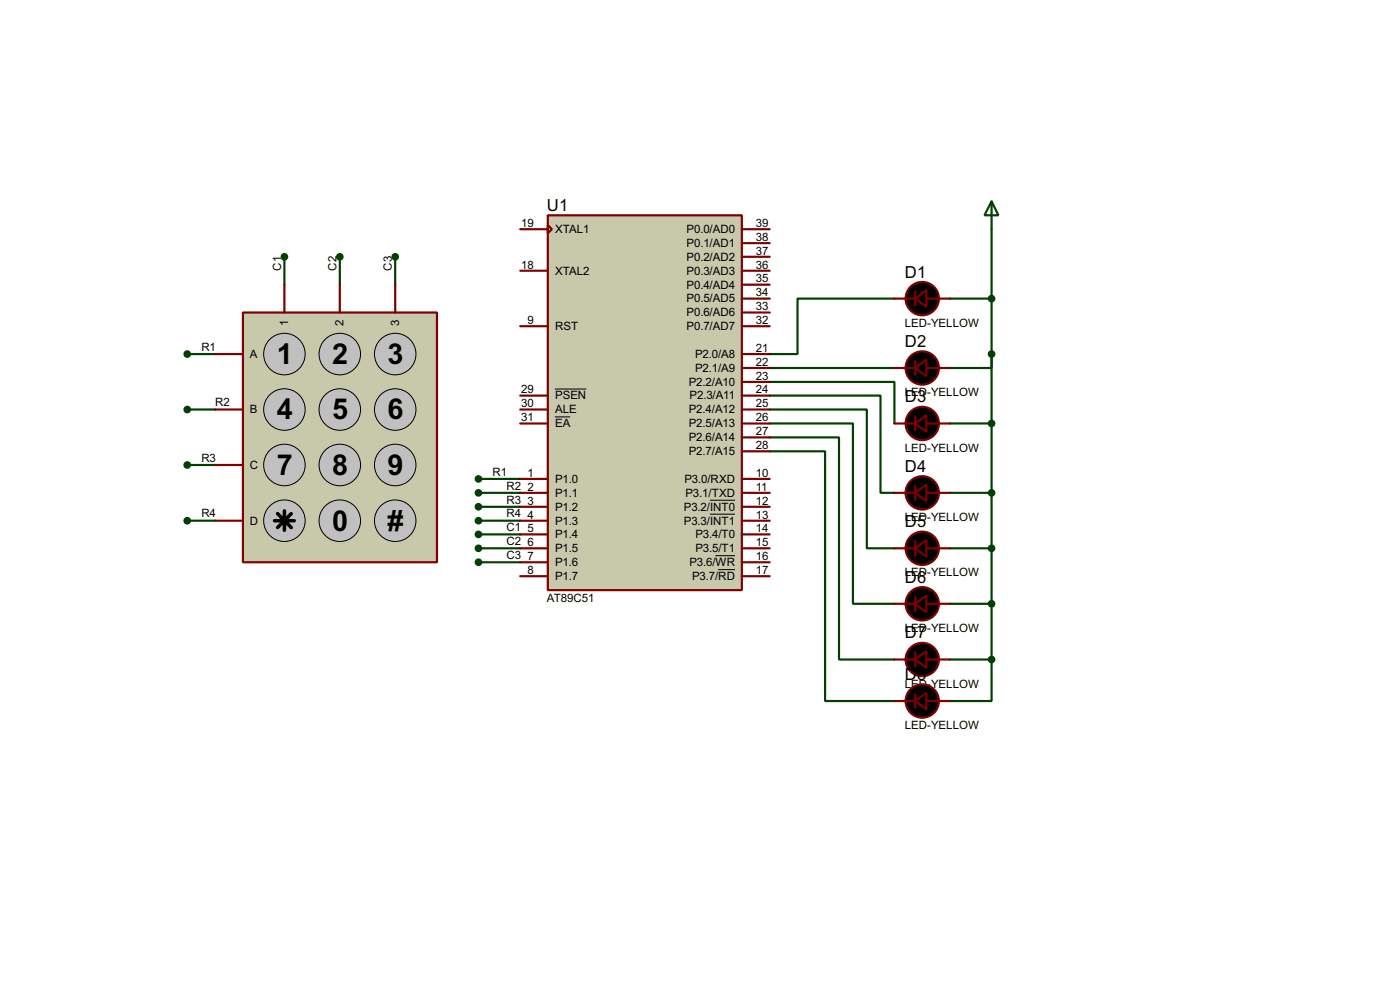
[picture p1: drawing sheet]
<svg xmlns="http://www.w3.org/2000/svg" width="256mm" height="180mm" viewBox="0 0 256 180" stroke-linecap="round" stroke-linejoin="round" font-family="sans-serif">
<g fill="none" stroke="#004000" stroke-width=".4">
<path d="M52.1 47v5.1M62.3 47v5.1M72.4 47v5.1M163.9 54.7h-17.8v10.1h-5.1M174 54.7h7.7M181.7 42v78.7M34.3 64.8h5.1M34.3 75h5.1M141 69.9h22.9v7.6M141 72.4h20.3v17.8h2.6M141 75h17.8v25.4h5.1M141 77.5h15.3v33h7.6"/>
<path d="M141 67.4h22.9M174 77.5h7.7M181.7 64.8v2.6h-7.7M34.3 85.1h5.1M34.3 95.3h5.1M87.7 90.2h7.6M87.7 87.7h7.6M87.7 92.8h7.6M87.7 95.3h7.6M87.7 97.8h7.6M141 80.1h12.7v40.6h10.2M141 82.6h10.2v45.7h12.7"/>
<path d="M174 90.2h7.7M87.7 100.4h7.6M87.7 102.9h7.6M174 100.4h7.7M174 110.5h7.7M174 120.7h7.7M181.7 120.7v7.6h-7.7"/>
</g>
<path d="M100.4 39.4h35.5v68.6h-35.5z" fill="#c8c8aa" stroke="#800000" stroke-width=".4"/>
<g fill="none" stroke="#800000" stroke-width=".4">
<path d="M95.3 49.6h5.1M95.3 42h5.1M95.3 59.7h5.1M100.4 41.2l.7 .8-.7 .7zM135.9 49.6h5.1M135.9 42h5.1M135.9 59.7h5.1M135.9 44.5h5.1M135.9 47h5.1M135.9 52.1h5.1M135.9 54.7h5.1M135.9 57.2h5.1"/>
<path d="M163.9 54.7h3.8M167.7 53.4v2.5M169.7 54.7h4.3M95.3 75h5.1M95.3 77.5h5.1M95.3 72.4h5.1M135.9 75h5.1M135.9 77.5h5.1M135.9 72.4h5.1M135.9 64.8h5.1M135.9 67.4h5.1M135.9 69.9h5.1"/>
<path d="M163.9 77.5h3.8M163.9 67.4h3.8M167.7 66.1v2.5M167.7 76.3v2.5M169.7 77.5h4.3M169.7 67.4h4.3M95.3 87.7h5.1M95.3 90.2h5.1M95.3 92.8h5.1M95.3 95.3h5.1M95.3 97.8h5.1M135.9 87.7h5.1"/>
<path d="M135.9 90.2h5.1M135.9 92.8h5.1M135.9 95.3h5.1M135.9 97.8h5.1M135.9 82.6h5.1M135.9 80.1h5.1M163.9 90.2h3.8M167.7 89v2.5M167.7 99.1v2.6M169.7 90.2h4.3M95.3 100.4h5.1M95.3 102.9h5.1"/>
<path d="M95.3 105.5h5.1M135.9 100.4h5.1M135.9 102.9h5.1M135.9 105.5h5.1M163.9 100.4h3.8M163.9 110.5h3.8M167.7 109.3v2.5M167.7 119.4v2.6M169.7 100.4h4.3M169.7 110.5h4.3M163.9 120.7h3.8M163.9 128.3h3.8"/>
<path d="M167.7 127.1v2.5M169.7 120.7h4.3M169.7 128.3h4.3"/>
</g>
<path d="M101.7 76.3h2.8M101.7 71.2h5.7M130.1 91.6h4.6M130.1 94.1h4.6M131.1 101.7h3.6M131.6 104.3h3.1" fill="none" stroke="#000" stroke-width=".18"/>
<g fill="#000" stroke="#800000" stroke-width=".4">
<path d="M167.7 54.7l2-1.6v3.1zM167.7 67.4l2-1.6v3.1zM167.7 77.5l2-1.5v3zM167.7 90.2l2-1.5v3zM167.7 100.4l2-1.5v3zM167.7 110.5l2-1.5v3.1zM167.7 120.7l2-1.5v3zM167.7 128.3l2-1.5v3z"/>
<circle cx="168.9" cy="54.7" r="3.1"/>
<circle cx="168.9" cy="67.4" r="3.1"/>
<circle cx="168.9" cy="77.5" r="3.1"/>
<circle cx="168.9" cy="90.2" r="3.1"/>
<circle cx="168.9" cy="110.5" r="3.1"/>
<circle cx="168.9" cy="100.4" r="3.1"/>
<circle cx="168.9" cy="128.3" r="3.1"/>
<circle cx="168.9" cy="120.7" r="3.1"/>
</g>
<path d="M181.7 36.9l1.2 2.5h-2.5zM181.7 36.9v5.1" fill="none" stroke="#004000" stroke-width=".4"/>
<g fill="#004000" stroke="#004000" stroke-width=".4">
<circle cx="181.6" cy="54.7" r=".5"/>
<circle cx="181.6" cy="64.8" r=".5"/>
<circle cx="181.6" cy="77.5" r=".5"/>
<circle cx="181.6" cy="90.2" r=".5"/>
<circle cx="181.6" cy="100.4" r=".5"/>
<circle cx="181.6" cy="110.5" r=".5"/>
<circle cx="181.6" cy="120.7" r=".5"/>
<circle cx="87.6" cy="87.7" r=".5"/>
<circle cx="87.6" cy="90.2" r=".5"/>
<circle cx="87.6" cy="92.8" r=".5"/>
</g>
<path d="M44.5 57.2h35.6v45.7h-35.6z" fill="#c8c8aa" stroke="#800000" stroke-width=".4"/>
<g fill="#c0c0c0" stroke="#000" stroke-width=".18">
<circle cx="52.1" cy="64.8" r="3.8"/>
<circle cx="62.2" cy="64.8" r="3.8"/>
<circle cx="72.4" cy="64.8" r="3.8"/>
<circle cx="52.1" cy="75" r="3.8"/>
<circle cx="62.2" cy="75" r="3.8"/>
<circle cx="72.4" cy="75" r="3.8"/>
<circle cx="52.1" cy="85.1" r="3.8"/>
<circle cx="62.2" cy="85.1" r="3.8"/>
<circle cx="72.4" cy="85.1" r="3.8"/>
<circle cx="52.1" cy="95.3" r="3.8"/>
<circle cx="62.2" cy="95.3" r="3.8"/>
<circle cx="72.4" cy="95.3" r="3.8"/>
</g>
<path d="M50.3 95.3h3.6M50.9 94l2.5 2.6M52.1 93.5v3.6M53.4 94l-2.5 2.6" fill="none" stroke="#000" stroke-width=".65"/>
<path d="M52.1 52.1v5.1M62.3 52.1v5.1M72.4 52.1v5.1M39.4 64.8h5.1M39.4 75h5.1M39.4 85.1h5.1M39.4 95.3h5.1" fill="none" stroke="#800000" stroke-width=".4"/>
<g fill="#004000" stroke="#004000" stroke-width=".4">
<circle cx="52.1" cy="47" r=".5"/>
<circle cx="62.2" cy="47" r=".5"/>
<circle cx="72.4" cy="47" r=".5"/>
<circle cx="34.3" cy="64.8" r=".5"/>
<circle cx="34.3" cy="75" r=".5"/>
<circle cx="34.3" cy="85.1" r=".5"/>
<circle cx="34.3" cy="95.3" r=".5"/>
<circle cx="87.6" cy="95.3" r=".5"/>
<circle cx="87.6" cy="97.8" r=".5"/>
<circle cx="87.6" cy="100.4" r=".5"/>
<circle cx="87.6" cy="102.9" r=".5"/>
</g>
<g font-size="5.9">
<text x="50.7" y="66.6">1</text>
<text x="60.9" y="66.6">2</text>
<text x="71" y="66.6">3</text>
<text x="50.7" y="76.8">4</text>
<text x="60.9" y="76.8">5</text>
<text x="71" y="76.8">6</text>
<text x="50.7" y="86.9">7</text>
<text x="60.9" y="86.9">8</text>
<text x="71" y="86.9">9</text>
<text x="60.9" y="97.1">0</text>
<text x="71" y="97.1">#</text>
</g>
<g font-size="3.4">
<text x="100.2" y="38.6">U1</text>
<text x="165.8" y="50.8">D1</text>
<text x="165.8" y="63.5">D2</text>
<text x="165.8" y="73.7">D3</text>
<text x="165.8" y="86.4">D4</text>
<text x="165.8" y="96.5">D5</text>
<text x="165.8" y="106.7">D6</text>
<text x="165.8" y="116.9">D7</text>
<text x="165.8" y="124.5">D8</text>
</g>
<g font-size="2.4">
<text x="95.5" y="41.6">19</text>
<text x="138.5" y="41.6">39</text>
<text x="101.7" y="42.7">XTAL1</text>
<text x="125.8" y="42.7">P0.0/AD0</text>
<text x="125.8" y="45.2">P0.1/AD1</text>
<text x="125.8" y="47.7">P0.2/AD2</text>
<text x="138.5" y="44.1">38</text>
<text x="138.5" y="46.6">37</text>
<text x="51.5" y="49.5" transform="rotate(-90 51.5 49.5)">C1</text>
<text x="61.6" y="49.5" transform="rotate(-90 61.6 49.5)">C2</text>
<text x="71.8" y="49.5" transform="rotate(-90 71.8 49.5)">C3</text>
<text x="95.5" y="49.2">18</text>
<text x="101.7" y="50.3">XTAL2</text>
<text x="125.8" y="50.3">P0.3/AD3</text>
<text x="125.8" y="52.8">P0.4/AD4</text>
<text x="138.5" y="49.2">36</text>
<text x="138.5" y="51.7">35</text>
<text x="52.8" y="59.6" transform="rotate(-90 52.8 59.6)">1</text>
<text x="63" y="59.6" transform="rotate(-90 63 59.6)">2</text>
<text x="73.1" y="59.6" transform="rotate(-90 73.1 59.6)">3</text>
<text x="96.7" y="59.3">9</text>
<text x="125.8" y="55.4">P0.5/AD5</text>
<text x="125.8" y="57.9">P0.6/AD6</text>
<text x="138.5" y="54.3">34</text>
<text x="138.5" y="56.8">33</text>
<text x="138.5" y="59.3">32</text>
<text x="165.7" y="59.8">LED-YELLOW</text>
<text x="36.9" y="64.2">R1</text>
<text x="45.8" y="65.5">A</text>
<text x="101.7" y="60.4">RST</text>
<text x="125.8" y="60.4">P0.7/AD7</text>
<text x="127.3" y="65.5">P2.0/A8</text>
<text x="138.5" y="64.4">21</text>
<text x="95.5" y="72">29</text>
<text x="126.2" y="70.6">P2.2/A10</text>
<text x="127.3" y="68.1">P2.1/A9</text>
<text x="138.5" y="67">22</text>
<text x="138.5" y="69.5">23</text>
<text x="138.5" y="72">24</text>
<text x="39.4" y="74.4">R2</text>
<text x="45.8" y="75.7">B</text>
<text x="95.5" y="74.6">30</text>
<text x="95.5" y="77.1">31</text>
<text x="101.7" y="75.7">ALE</text>
<text x="101.7" y="73.1">PSEN</text>
<text x="126.2" y="75.7">P2.4/A12</text>
<text x="126.3" y="73.1">P2.3/A11</text>
<text x="138.5" y="74.6">25</text>
<text x="138.5" y="77.1">26</text>
<text x="165.7" y="72.5">LED-YELLOW</text>
<text x="101.7" y="78.2">EA</text>
<text x="126.2" y="83.3">P2.7/A15</text>
<text x="126.2" y="78.2">P2.5/A13</text>
<text x="126.2" y="80.8">P2.6/A14</text>
<text x="138.5" y="82.2">28</text>
<text x="138.5" y="79.7">27</text>
<text x="165.7" y="82.7">LED-YELLOW</text>
<text x="36.9" y="84.5">R3</text>
<text x="45.8" y="85.8">C</text>
<text x="90.2" y="87.1">R1</text>
<text x="92.8" y="89.6">R2</text>
<text x="96.7" y="87.3">1</text>
<text x="96.7" y="89.8">2</text>
<text x="101.7" y="88.4">P1.0</text>
<text x="125.4" y="88.4">P3.0/RXD</text>
<text x="138.5" y="87.3">10</text>
<text x="138.5" y="89.8">11</text>
<text x="36.9" y="94.7">R4</text>
<text x="92.8" y="92.2">R3</text>
<text x="92.8" y="94.7">R4</text>
<text x="96.7" y="92.4">3</text>
<text x="96.7" y="94.9">4</text>
<text x="101.7" y="90.9">P1.1</text>
<text x="101.7" y="93.5">P1.2</text>
<text x="125.3" y="93.5">P3.2/INT0</text>
<text x="125.6" y="90.9">P3.1/TXD</text>
<text x="138.5" y="92.4">12</text>
<text x="138.5" y="94.9">13</text>
<text x="165.7" y="95.4">LED-YELLOW</text>
<text x="45.8" y="96">D</text>
<text x="92.8" y="97.2">C1</text>
<text x="92.8" y="99.8">C2</text>
<text x="96.7" y="97.4">5</text>
<text x="96.7" y="100">6</text>
<text x="101.7" y="96">P1.3</text>
<text x="101.7" y="98.5">P1.4</text>
<text x="101.7" y="101.1">P1.5</text>
<text x="125.3" y="96">P3.3/INT1</text>
<text x="127.4" y="98.5">P3.4/T0</text>
<text x="127.4" y="101.1">P3.5/T1</text>
<text x="138.5" y="97.4">14</text>
<text x="138.5" y="100">15</text>
<text x="92.8" y="102.3">C3</text>
<text x="96.7" y="102.5">7</text>
<text x="96.7" y="105.1">8</text>
<text x="101.7" y="103.6">P1.6</text>
<text x="101.7" y="106.2">P1.7</text>
<text x="126.3" y="103.6">P3.6/WR</text>
<text x="126.8" y="106.2">P3.7/RD</text>
<text x="138.5" y="105.1">17</text>
<text x="138.5" y="102.5">16</text>
<text x="165.7" y="105.5">LED-YELLOW</text>
<text x="100.2" y="110.1">AT89C51</text>
<text x="165.7" y="115.7">LED-YELLOW</text>
<text x="165.7" y="125.9">LED-YELLOW</text>
<text x="165.7" y="133.5">LED-YELLOW</text>
</g>
</svg>
